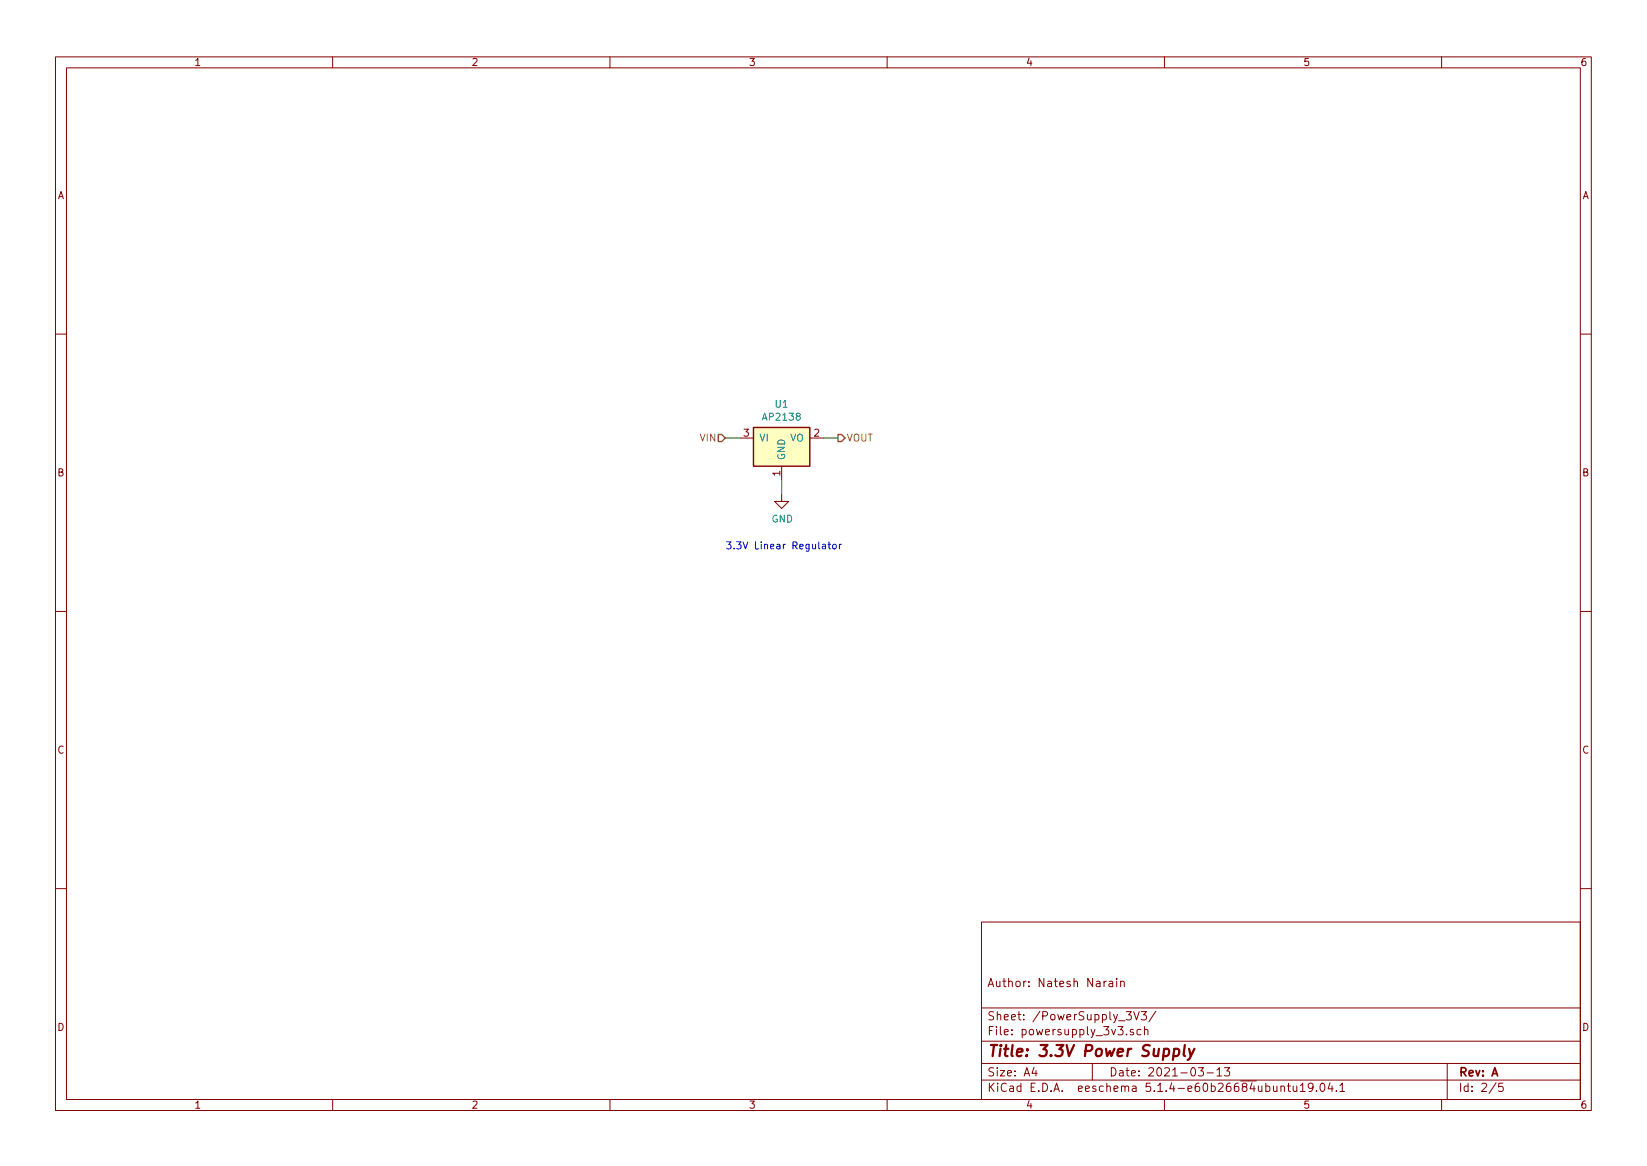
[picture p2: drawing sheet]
EESchema Schematic File Version 4
EELAYER 30 0
EELAYER END
$Descr A4 11693 8268
encoding utf-8
Sheet 2 5
Title "3.3V Power Supply"
Date "2021-03-13"
Rev "A"
Comp ""
Comment1 "Author: Natesh Narain"
Comment2 ""
Comment3 ""
Comment4 ""
$EndDescr
$Comp
L linear_regulators:AP2138 U1
U 1 1
P 5550 2950
F 0 "U1" H 5550 3042 50  0000 C CNN
F 1 "AP2138" H 5550 2951 50  0000 C CNN
F 2 "Package_TO_SOT_SMD:SOT-23" H 6300 2950 50  0001 C CNN
F 3 "https://www.diodes.com/assets/Datasheets/AP2138-9.pdf" H 5550 3050 50  0001 C CNN
F 4 "AP2138N-3.3TRG1DITR-ND" H 5550 2950 50  0001 C CNN "Digi-Key_PN"
	1    5550 2950
	1    0    0    -1  
$EndComp
Text HLabel 5150 3100 0    50   Input ~ 0
VIN
$Comp
L power:GND #PWR09
U 1 1
P 5550 3500
F 0 "#PWR09" H 5550 3250 50  0001 C CNN
F 1 "GND" H 5555 3327 50  0000 C CNN
F 2 "" H 5550 3500 50  0001 C CNN
F 3 "" H 5550 3500 50  0001 C CNN
	1    5550 3500
	1    0    0    -1  
$EndComp
Wire Wire Line
	5150 3100 5250 3100
Wire Wire Line
	5550 3400 5550 3500
Wire Wire Line
	5850 3100 5950 3100
Text HLabel 5950 3100 2    50   Output ~ 0
VOUT
Text Notes 5150 3900 0    50   ~ 0
3.3V Linear Regulator\n
$EndSCHEMATC
